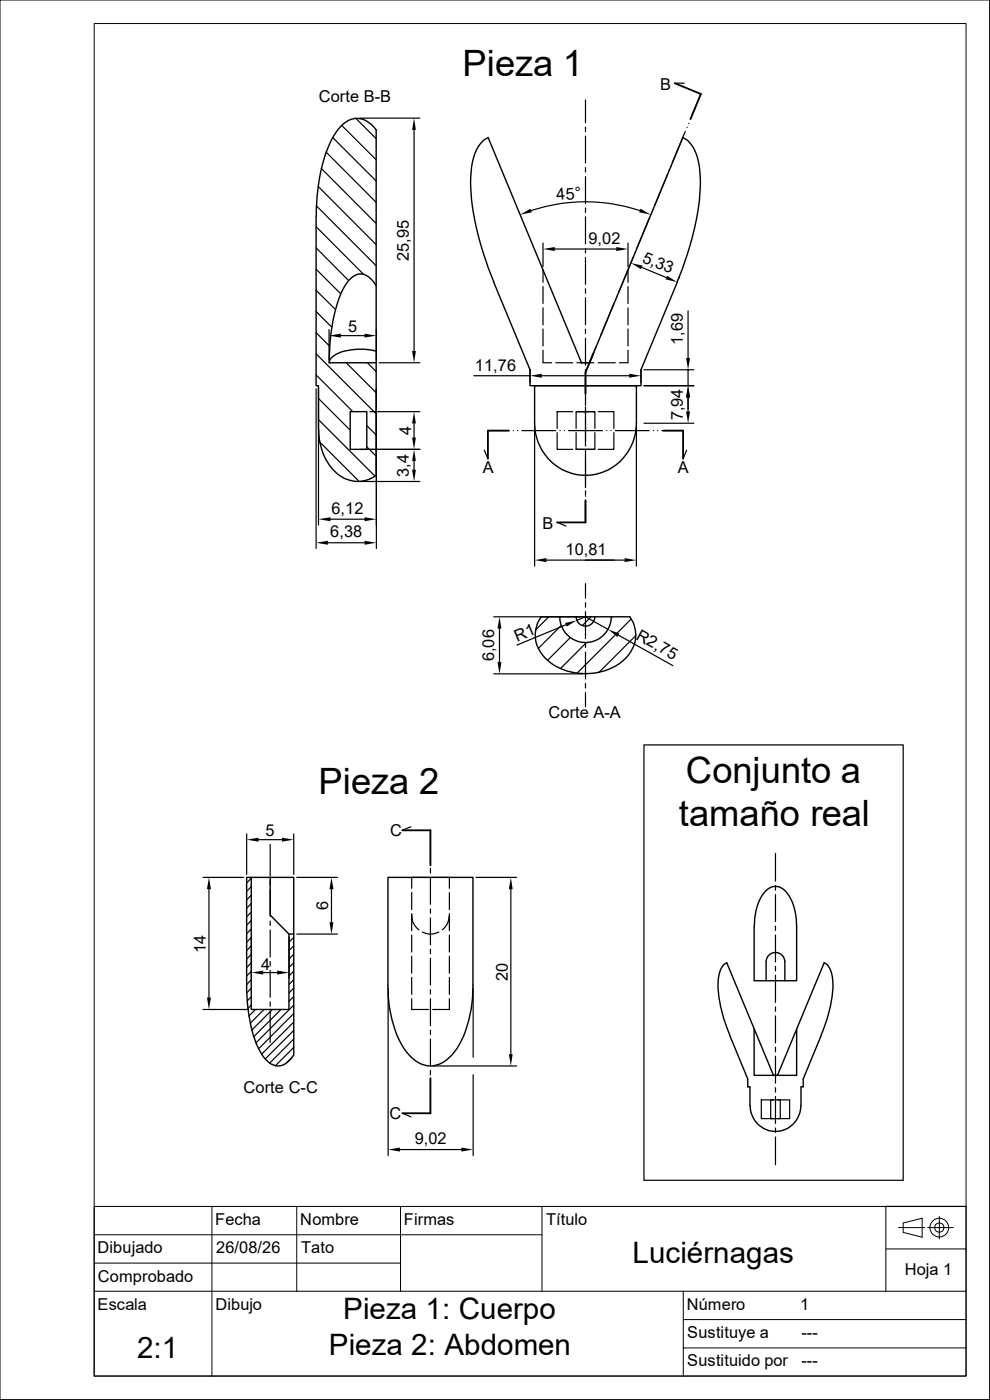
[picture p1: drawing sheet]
<svg xmlns="http://www.w3.org/2000/svg" width="210mm" height="297mm" viewBox="0 0 210 297" stroke-linecap="round" stroke-linejoin="round" font-family="sans-serif">
<g fill="none" stroke="#000" stroke-width=".3">
<path d="M79.8 27.5v73.3a6.9 6.9 0 0 1-10-2.2 13.3 13.3 0 0 1-2.2-7.5M79.8 27.6a4.8 4.8 0 0 0-5.2-2.3 8.6 8.6 0 0 0-4.7 5.3 38.3 38.3 0 0 0-2.8 15.3M103.5 29.2l19.9 47.8h1.7l19.8-47.8M103.6 29.2a6.5 6.5 0 0 0-3.4 5.3 39.8 39.8 0 0 0 1.9 17.8l1.5 4.6 1.2 3M144.8 29.2a6.5 6.5 0 0 1 3.4 5.3 39.8 39.8 0 0 1-1.9 17.8l-1.5 4.6-1.2 3M67.1 45.9v35.9h.5v9.3M104.7 59.9l7.7 18.5v3.4h23.6v-3.4l7.7-18.5M69.8 77h10M79.8 60.6a3.8 3.8 0 0 0-4-2.4 6.6 6.6 0 0 0-3.4 3.9 37.6 37.6 0 0 0-2.5 14.9 2.52 2.52 0 0 1 2-2.1 13.6 13.6 0 0 1 7.9-.4M74.3 87.3h3.5v8h-3.5zM113.4 81.8h21.6v8a10.8 10.8 0 0 1-10.8 11 10.8 10.8 0 0 1-10.8-11zM114.8 130.9h18.8"/>
<path d="M114.8 130.9a6.9 6.9 0 0 0 2.1 9.8 12.9 12.9 0 0 0 15.9-1.1 6.7 6.7 0 0 0 .8-8.7M118.7 130.9a5.5 5.5 0 0 0 5.5 5.4 5.5 5.5 0 0 0 5.5-5.4M122.2 130.9a1.99 1.99 0 0 0 2 1.9 1.99 1.99 0 0 0 2-1.9M53.3 186.1v28.1h8v-16M57.3 186.1v8l4 4.1h1M82.3 186.1h18v22.9a24.4 24.4 0 0 1-3.9 14.2 6.4 6.4 0 0 1-5.8 2.9 8.8 8.8 0 0 1-5.9-5.4 27.4 27.4 0 0 1-2.4-11.7zM160 196.6a10.9 10.9 0 0 1 2.7-7.8 2.84 2.84 0 0 1 4.4 .9 11.6 11.6 0 0 1 1.9 6.9v11.5h-9v-11.5M154.8 219.6l3.8 9.3v1.7h.5v3.9M154.8 219.6a25.9 25.9 0 0 1-2.4-12.3l.6-1.8a2.1 2.1 0 0 1 1.2-1.2l9.9 23.8h.8l9.9-23.8a4.1 4.1 0 0 1 1.9 3.7 27.1 27.1 0 0 1-2.5 11.6l-3.8 9.3v1.7h-.5v3.9M160 218.3v9.8h9v-9.8M162.5 208.1v-4.1a1.99 1.99 0 0 1 2-1.9 1.99 1.99 0 0 1 2 1.9v4.1M62.3 223.9a3.6 3.6 0 0 1-4.3 2 7.4 7.4 0 0 1-3.6-4.3 35 35 0 0 1-2.1-12.6v-22.9h10v37.8"/>
<path d="M159.1 234.5a5.4 5.4 0 0 0 5.4 5.5 5.4 5.4 0 0 0 5.4-5.5"/>
</g>
<g fill="none" stroke="#000" stroke-width=".25">
<path d="M143.1 17.7h2M148.7 19.9l-2.3 5.5M67.5 39.5l12.3 12.4M68.2 35.7l11.6 11.7M69.2 32.3l10.6 10.6M70.6 29.2l9.2 9.2M72.5 26.6l7.3 7.3M75.4 25.1l4.4 4.3M76.4 25.1h12.7M87.8 27.6v46.9M124.2 21.2v4.8M124.2 27v.9"/>
<path d="M124.2 28.9v5.7M124.2 35.6v.9M124.2 37.5v5.7M141.6 37l-2.7 6.6M141.9 36.2h.1M142.3 35.3h.1M145.4 27.9l-2.8 6.6M145.8 27h.1M146.1 26.2h.1M67.1 57.1l5.2 5.2M67.1 52.6l6.9 6.9M67.1 48.1l10 10.1"/>
<path d="M67.1 43.6l12.7 12.8M112.7 44.7a36.5 36.5 0 0 1 23 0M115.2 57.2v2.7M115.2 51.6v5M117.7 52.8h13M124.2 44.1v1M124.2 46v5.7M124.2 52.7v.9M124.2 54.6v5.7M133.2 57.2v2.7M133.2 51.6v5M134 55.3l-2.7 6.6"/>
<path d="M134.3 54.6l-.2 .6M134.4 54.5h.1M134.7 53.6h.1M136.1 56.7l5.3 2.2M137.8 46.1l-2.8 6.7M138.2 45.3h.1M138.5 44.5h.1M144.1 58.7l-.2 .6M67.1 79.5l7.7 7.8M67.1 75.1l12.7 12.7M67.1 70.6l2.8 2.8M67.1 66.1l3.3 3.3"/>
<path d="M67.1 61.6l4.1 4.1M69.8 69.9v6.4M72.3 71.2h5M73.4 77l6.4 6.3M77.9 77l1.9 1.8M79.8 69.9v6.4M80.4 77h8.7M100.5 79.7h11.9M112.4 78.4v2.8M114.9 79.7h18.6M115.2 74.3v2.7h1.8M115.2 60.8v3.6"/>
<path d="M115.2 65.3v3.6M115.2 69.8v3.6M117.9 77h3.6M122.4 77h3.6M124.2 61.3v.9M124.2 63.2v5.7M124.2 69.9v.9M124.2 71.8v5.7M124.2 78.4v7.6M126.4 73.6l-2.2 5.4M126.8 72.8h.1M126.9 77h3.6"/>
<path d="M127.1 71.9h.1M130.2 64.4l-2.7 6.7M130.6 63.6h.1M130.9 62.8h.1M133.2 74.3v2.7h-1.8M133.2 60.8v3.6M133.2 65.3v3.6M133.2 69.8v3.6M136 78.4v2.8M136.6 78.4h10.6M146 66v9.9M146 78.4v3.4"/>
<path d="M67.1 82.5v33.9M67.6 82.5v28.9M67.6 89l11.9 12M67.6 84.5l6.7 6.8M67.8 93.8l8.4 8.4M76.5 95.3h12.6M77.8 94.8l2 2M77.8 90.3l2 2M78.4 87.3h10.7M79.8 82.5v33.9M87.8 89.8v3M87.8 97.8v1.9"/>
<path d="M102.7 95.5l.8 1.8M103.5 91.4h4.5M108.9 91.4h.1M109.8 91.4h.1M110.7 91.4h7.2M113.4 90.4v29.7M118.2 91.8v3.5h3.3M118.8 91.4h.1M119.7 91.4h.1M120.6 91.4h7.2M121.5 87.3h-3.3v3.6M122.2 91.8v3.5h4v-3.5"/>
<path d="M122.2 90.9v-3.6h4v3.6M122.4 87.3h3.6M122.4 95.3h3.6M124.2 86.4v8.2M124.2 94.5h.1M124.2 85.5h.1M124.2 84.6h.1M124.2 95.5v8M126.9 87.3h3.3v3.6M128.7 91.4h.1M129.6 91.4h.1M130.2 91.8v3.5h-3.3"/>
<path d="M130.5 91.4h7.2M135 90.4v29.7M136.6 81.8h10.6M136.6 89.8h10.6M138.6 91.4h.1M139.5 91.4h.1M140.4 91.4h4.5M145.7 95.5l-.8 1.8M146 84.3v3M69.6 115.1h7.7M70.1 110.2h7.2M76.5 102.2h12.6"/>
<path d="M115.9 118.8h16.6M118.2 110.8l1.9 .8M124.2 105.3h.1M124.2 104.4h.1M124.2 104.1v1M124.2 106v4.8M104.7 130.9h18.9M106 133.3v7.2M116.4 130.9l-2.8 2.8M119 132.7l-4.8 4.9M120.1 132.5l-10.5 4.4M120.9 135.3l-4.8 4.8"/>
<path d="M122.3 131.6l1.9-.7 4.8 2.6M124.2 123.8v3.1M124.2 127.8v1M124.2 129.8v5.7M124.2 136.4v1M124.2 138.3v5.8M124.4 136.4l-5.5 5.5M125.4 130.9l-1.9 1.8M129.9 130.9l-.2 .1M131.2 134.7l11.5 6.5M133.9 131.3l-11.5 11.5M134.9 134.8l-7.9 7.9"/>
<path d="M104.7 143h18.9M124.2 145v1M124.2 146.9v3M136.6 158h55v92.4h-55zM52.3 176.9v8.6M54.8 178.1h5M57.3 179.2v6.7M62.3 176.9v8.6M87.2 175.4l-1.9 .7M91.3 176.1v7.2M43.1 186.1h8.6M44.3 188.6v23"/>
<path d="M53.3 186.3l-1 1M53.3 188.1l-1 1M53.3 189.9l-1 1M53.3 191.7l-1 1M53.3 193.5l-1 1M53.3 195.3l-1 1M53.3 197.1l-1 1M53.3 198.9l-1 1M53.3 198.8v8.8M57.3 186.8v1M57.3 188.7v5.7M57.3 195.4v.9"/>
<path d="M57.3 197.3v5.7M61.3 198.8v8.8M62.3 198.9l-1 1M62.9 186.1h8.7M62.9 198.2h8.7M70.3 188.6v7.1M87.3 194.1a3.7 3.7 0 0 0 1.6 3.2M87.3 189.4v3.6M87.3 193.8v3.6M87.3 198.4v3.6M89.6 197.7a3.7 3.7 0 0 0 3.5 0M90.9 186.1h-3.6v2.4"/>
<path d="M91.3 184.2v1M91.3 186.1v5.8M91.3 192.8v1M91.3 194.7v5.7M91.8 186.1h3.5v2.4M95.3 194.1a4.1 4.1 0 0 1-1.5 3.2M95.3 189.4v3.6M95.3 193.8v3.6M95.3 198.4v3.6M101 186.1h8.6M108.4 188.6v35M164.5 181.1v5.8"/>
<path d="M164.5 187.9v.9M164.5 189.8v5.7M164.5 196.5v.9M164.5 198.4v5.7M43.1 214.2h9.6M53.3 200.7l-1 1M53.3 202.5l-1 1M53.3 204.3l-1 1M53.3 206.1l-1 1M53.3 207.9l-1 1M53.3 209.7l-1 1M53.3 211.5l-.8 .8"/>
<path d="M53.3 213.2l-.7 .8M54.2 214.2l-1.4 1.4M55.8 206.3h3M56 214.2l-2.9 2.9M57.3 204v.9M57.3 205.9v5.7M57.3 212.6v.9M57.3 214.5v6.6M57.8 214.2l-4.4 4.3M59.6 214.2l-5.8 5.7M62.3 200.7l-1 1M62.3 202.4l-1 1.1"/>
<path d="M62.3 204.3l-1 .9M62.3 206l-1 1.1M62.3 207.9l-1 .9M62.3 209.6l-1 1.1M62.3 211.5l-1 .9M62.3 213.2l-8 8M62.3 215l-7.4 7.5M62.3 216.8l-6.8 6.8M62.3 218.6l-6 6.1M82.3 209.6v35.6M87.3 211.9v2.3h3.6M87.3 202.9v3.6"/>
<path d="M87.3 207.3v3.6M91.3 201.4v1M91.3 203.3v5.7M91.3 210v.9M91.3 211.9v5.7M91.3 218.5v1M95.3 211.9v2.3h-3.5M95.3 202.9v3.6M95.3 207.3v3.6M100.4 209.6v14.7M164.5 205v1M164.5 206.9v5.7"/>
<path d="M164.5 213.6v.9M164.5 215.5v5.7M61.9 224.4l-1.1 1.1M62.3 220.4l-5.1 5.2M62.3 222.2l-3.9 3.9M85.3 236.2l1.9 .7M91.3 220.4v5.7M91.3 227.1v.9M91.3 229v7.2M91.9 226.1h17.7M100.4 228v17.2M163.5 233.3h2v4h-2z"/>
<path d="M164 233.3h-2.5v4h2.5M164.5 222.2v.9M164.5 224.1v5.7M164.5 230.8v.9M164.5 232.6v5.7M164.5 239.3v.9M165 233.3h2.5v4h-2.5M84.8 243.9h13.1M164.5 241.2v5.9M187.9 255.9h17"/>
</g>
<path d="M143.1 17.7l5.6 2.2-2.2 5.3M125.9 74.9l-1.7 4.1v4.4M107.9 91.4h-4.4v5.9M140.7 91.4h4.2v5.9M124.2 106.2v4.6h-6M85.3 176.1h6v7.5M91.3 228.7v7.5h-6" fill="none" stroke="#000" stroke-width=".38"/>
<g fill="none" stroke="#000" stroke-width=".21">
<path d="M0 0h209.9v296.9h-209.9zM20 5h184.9v286.9h-184.9zM20 255.9h184.9v36h-184.9zM45 255.9v36M62.9 255.9v18M85 255.9v18M115 255.9v18M187.9 255.9v18M191.6 259.5l4-1.1v4.1l-4-1zM199.3 258.1v4.7M20 262h95M20 268h65"/>
<path d="M20 273.9h184.9M144.9 273.9v18M144.9 280h60M187.9 265h17M190.6 260.4h5.6M196.8 260.4h5.4M144.9 286h60"/>
<circle cx="199.3" cy="260.4" r=".98"/>
<circle cx="199.3" cy="260.4" r="1.98"/>
</g>
<g fill="#000">
<path d="M87.8 25.1l.4 2.5h-.8zM110.3 45.6l2.2-1.3 .3 .7zM115.2 52.8l2.5-.4v.9zM130.7 52.4l2.5 .4-2.5 .5zM135.9 44.3l2.2 1.3-2.5-.6zM133.8 55.8l2.5 .5-.3 .8zM141.5 58.5l2.2 1.4-2.5-.6zM69.8 71.2l2.5-.4v.8zM77.3 70.8l2.5 .4-2.5 .4zM87.4 74.5h.8l-.4 2.5zM112.4 79.7l2.5-.4v.8zM133.5 79.3l2.5 .4-2.5 .4z"/>
<path d="M145.5 75.9h.9l-.4 2.5zM87.4 99.7h.8l-.4 2.5zM87.8 95.3l.4 2.5h-.8zM87.4 92.8h.8l-.4 2.5zM87.8 87.3l.4 2.5h-.8zM145.5 87.3h.9l-.4 2.5zM146 81.8l.4 2.5h-.9zM67.1 115.1l2.5-.4v.9zM67.6 110.2l2.5-.5v.9zM77.3 109.7l2.5 .5-2.5 .4zM77.3 114.7l2.5 .4-2.5 .5zM113.4 118.8l2.5-.4v.9z"/>
<path d="M132.5 118.4l2.5 .4-2.5 .5zM106 130.9l.4 2.4h-.9zM119.9 132.2l2.4-.6-2.1 1.3zM129 133.5l2.4 .9-.4 .7zM105.5 140.5h.9l-.4 2.5zM52.3 178.1l2.5-.4v.9zM59.8 177.7l2.5 .4-2.5 .5zM44.3 186.1l.4 2.5h-.8zM70.3 186.1l.4 2.5h-.8zM69.9 195.7h.8l-.4 2.5zM108.4 186.1l.4 2.5h-.9zM43.9 211.6h.8l-.4 2.6z"/>
<path d="M53.3 206.3l2.5-.4v.9zM58.8 205.9l2.5 .4-2.5 .5zM107.9 223.6h.9l-.4 2.5zM82.3 243.9l2.5-.4v.8zM97.9 243.5l2.5 .4-2.5 .4z"/>
</g>
<g font-size="7.7">
<text x="98.1" y="16.1">Pieza 1</text>
<text x="145.5" y="166.1">Conjunto a</text>
<text x="67.6" y="168.4">Pieza 2</text>
<text x="144" y="175.3">tamaño real</text>
</g>
<g font-size="6.3">
<text x="134.2" y="268">Luciérnagas</text>
<text x="72.8" y="279.9">Pieza 1: Cuerpo</text>
<text x="69.8" y="287.4">Pieza 2: Abdomen</text>
<text x="29.1" y="288.1">2:1</text>
</g>
<g font-size="3.5">
<text x="67.6" y="21.7">Corte B-B</text>
<text x="140" y="19">B</text>
<text x="118.2" y="42.5" transform="rotate(-5 118.2 42.5)">45°</text>
<text x="124.8" y="51.7">9,02</text>
<text x="86.7" y="55.4" transform="rotate(-90 86.7 55.4)">25,95</text>
<text x="136.1" y="55.5" transform="rotate(22 136.1 55.5)">5,33</text>
<text x="73.8" y="70.5">5</text>
<text x="144.9" y="73.2" transform="rotate(-90 144.9 73.2)">1,69</text>
<text x="100.8" y="78.6">11,76</text>
<text x="144.9" y="89.2" transform="rotate(-90 144.9 89.2)">7,94</text>
<text x="87.2" y="92.2" transform="rotate(-90 87.2 92.2)">4</text>
<text x="86.7" y="101.2" transform="rotate(-90 86.7 101.2)">3,4</text>
<text x="102.4" y="100.3">A</text>
<text x="143.8" y="100.3">A</text>
<text x="70.3" y="109">6,12</text>
<text x="115.1" y="112.1">B</text>
<text x="70.1" y="114">6,38</text>
<text x="120" y="117.7">10,81</text>
<text x="109.7" y="136.1" transform="rotate(-22 109.7 136.1)">R1</text>
<text x="134.7" y="135.5" transform="rotate(29 134.7 135.5)">R2,75</text>
<text x="104.9" y="140.3" transform="rotate(-90 104.9 140.3)">6,06</text>
<text x="116.4" y="152.4">Corte A-A</text>
<text x="56.3" y="177.5">5</text>
<text x="82.8" y="177.5">C</text>
<text x="69.6" y="193.1" transform="rotate(-90 69.6 193.1)">6</text>
<text x="43.7" y="202.2" transform="rotate(-90 43.7 202.2)">14</text>
<text x="55.4" y="205.7">4</text>
<text x="107.7" y="208.1" transform="rotate(-90 107.7 208.1)">20</text>
<text x="51.7" y="231.9">Corte C-C</text>
<text x="82.6" y="237.4">C</text>
<text x="88" y="242.8">9,02</text>
<text x="45.7" y="259.8">Fecha</text>
<text x="63.7" y="259.8">Nombre</text>
<text x="85.7" y="259.8">Firmas</text>
<text x="115.9" y="259.8">Título</text>
<text x="20.7" y="265.9">Dibujado</text>
<text x="45.9" y="265.9">26/08/26</text>
<text x="63.9" y="265.9">Tato</text>
<text x="20.8" y="271.9">Comprobado</text>
<text x="191.9" y="270.6">Hoja 1</text>
<text x="20.7" y="277.8">Escala</text>
<text x="45.7" y="277.8">Dibujo</text>
<text x="145.7" y="277.8">Número</text>
<text x="169.8" y="277.9">1</text>
<text x="145.8" y="283.8">Sustituye a</text>
<text x="170" y="283.8">---</text>
<text x="145.8" y="289.9">Sustituido por</text>
<text x="170" y="289.8">---</text>
</g>
</svg>
